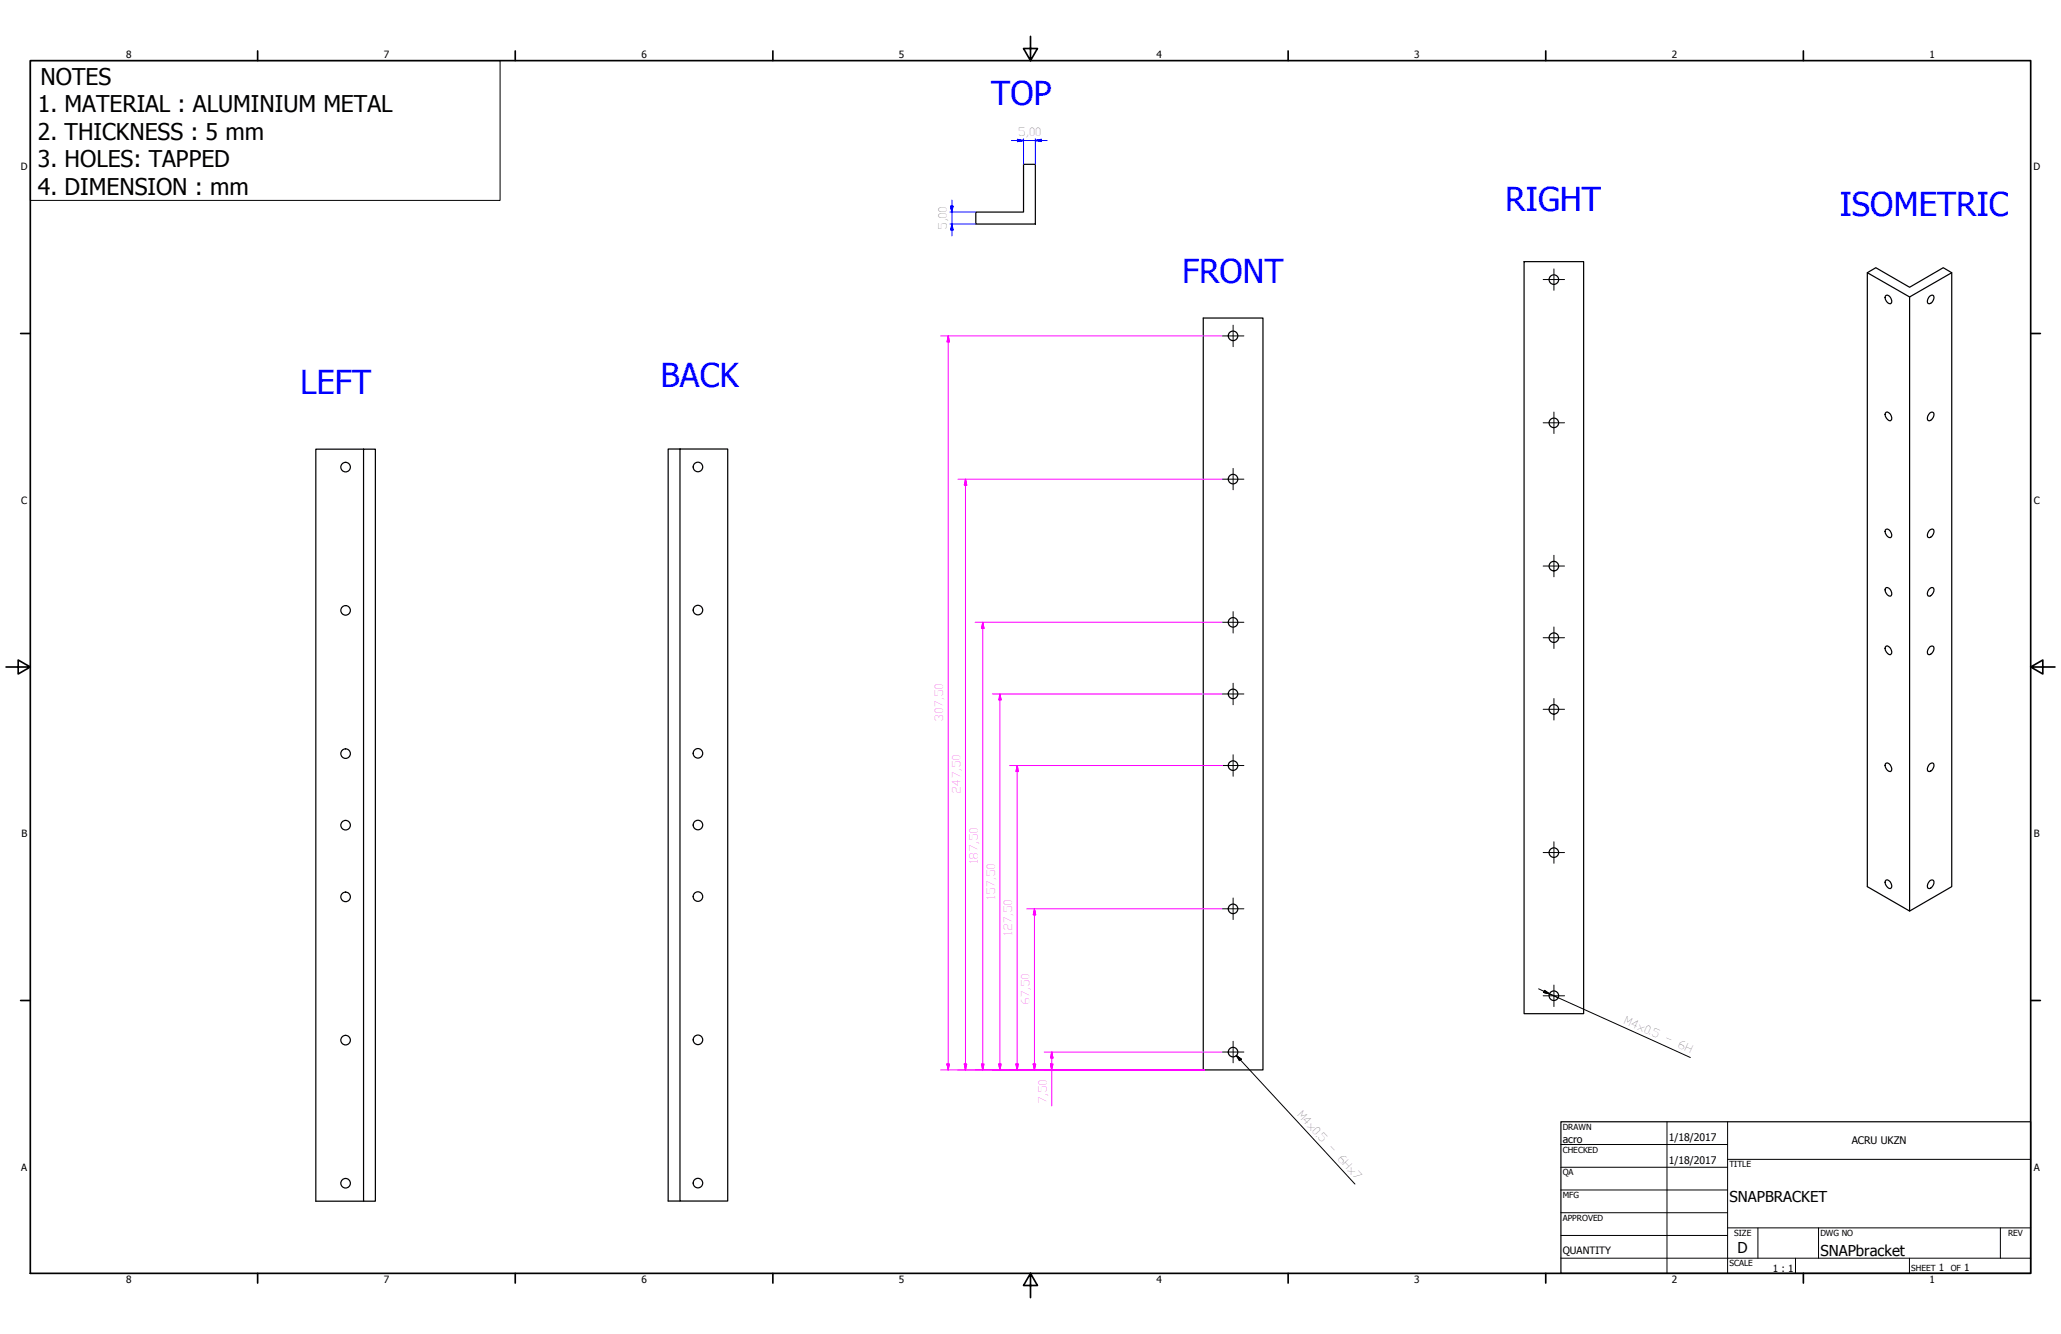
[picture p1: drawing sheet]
<svg xmlns="http://www.w3.org/2000/svg" width="864mm" height="559mm" viewBox="0 0 864 559" stroke-linecap="round" stroke-linejoin="round" font-family="sans-serif">
<!-- layer: Visible (ISO) -->
<g fill="none" stroke="#000" stroke-width=".51">
<path d="M408.9 88.8h20v-20h4.9v25.1h-24.9zM638.6 109.6h25v315h-25zM782.4 114.2l17.8 10.2M817.8 114.2l-17.6 10.2v257.2l-17.8-10.2v-257.2l3.6-2.1 14.2 8.2 14.1-8.2 3.5 2.1v257.2l-17.6 10.2M504.2 133.2h25v315h-25zM790 124l.4-.3a2.35 2.35 0 0 1 2 3.4 2.24 2.24 0 0 1-2.4-3.1zM808.7 124l1.1-.4a2.2 2.2 0 0 1 .2 2.4 2.2 2.2 0 0 1-2.1 1.1 2.28 2.28 0 0 1 .8-3.1zM790 173l.4-.3a2.35 2.35 0 0 1 2 3.3l-.4 .3a2.79 2.79 0 0 1-2-3.3zM808.7 173l1.1-.3a2.2 2.2 0 0 1 .2 2.3 2.2 2.2 0 0 1-2.1 1.1 2.37 2.37 0 0 1 .8-3.1zM152.3 188.2h5v315h-5zM152.3 188.2h-20v315h20M284.9 188.1h20v315h-20z"/>
<path d="M284.9 188.1h-4.9v315h4.9M790 222l.4-.3a2.35 2.35 0 0 1 2 3.3 2.24 2.24 0 0 1-2.4-3zM808.7 222l1.1-.4a2.2 2.2 0 0 1 .2 2.4 2.2 2.2 0 0 1-2.1 1.1 2.28 2.28 0 0 1 .8-3.1zM790 246.5l.4-.4a2.37 2.37 0 0 1 2 3.5 2.24 2.24 0 0 1-2.4-3.1zM808.7 246.5l1.1-.4a2.2 2.2 0 0 1 .2 2.4 2.2 2.2 0 0 1-2.1 1.1 2.29 2.29 0 0 1 .8-3.1zM790 271l.4-.4a2.35 2.35 0 0 1 2 3.4l-.4 .3a2.79 2.79 0 0 1-2-3.3zM808.7 271l1.1-.4a2.2 2.2 0 0 1 .2 2.4 2.2 2.2 0 0 1-2.1 1.1 2.37 2.37 0 0 1 .8-3.1zM790 320l.4-.3a2.35 2.35 0 0 1 2 3.3 2.24 2.24 0 0 1-2.4-3zM808.7 320l1.1-.4a2.2 2.2 0 0 1 .2 2.3 2.2 2.2 0 0 1-2.1 1.2 2.29 2.29 0 0 1 .8-3.1zM790 369l.4-.4a2.35 2.35 0 0 1 2 3.4l-.4 .2a2.79 2.79 0 0 1-2-3.2zM808.7 368.9l1.1-.3a2.2 2.2 0 0 1 .2 2.4 2.2 2.2 0 0 1-2.1 1.1 2.37 2.37 0 0 1 .8-3.2z"/>
<circle cx="651.1" cy="117.1" r="2"/>
<circle cx="516.7" cy="140.7" r="2"/>
<circle cx="651.1" cy="177.1" r="2"/>
<circle cx="144.8" cy="195.7" r="2"/>
<circle cx="292.4" cy="195.6" r="2"/>
<circle cx="516.7" cy="200.7" r="2"/>
<circle cx="651.1" cy="237.1" r="2"/>
<circle cx="144.8" cy="255.7" r="2"/>
<circle cx="292.4" cy="255.6" r="2"/>
<circle cx="516.7" cy="260.7" r="2"/>
<circle cx="651.1" cy="267.1" r="2"/>
<circle cx="516.7" cy="290.7" r="2"/>
<circle cx="651.1" cy="297.1" r="2"/>
<circle cx="144.8" cy="315.7" r="2"/>
<circle cx="292.4" cy="315.6" r="2"/>
<circle cx="516.7" cy="320.7" r="2"/>
<circle cx="144.8" cy="345.7" r="2"/>
<circle cx="292.4" cy="345.6" r="2"/>
<circle cx="651.1" cy="357.2" r="2"/>
<circle cx="144.8" cy="375.7" r="2"/>
<circle cx="292.4" cy="375.6" r="2"/>
<circle cx="516.7" cy="380.7" r="2"/>
<circle cx="651.1" cy="417.1" r="2"/>
<circle cx="144.8" cy="435.7" r="2"/>
<circle cx="292.4" cy="435.6" r="2"/>
<circle cx="516.7" cy="440.7" r="2"/>
<circle cx="144.8" cy="495.6" r="2"/>
<circle cx="292.4" cy="495.6" r="2"/>
</g>
<!-- layer: Border (ANSI) -->
<g fill="none" stroke="#000" stroke-width=".7">
<path d="M431.8 15.2v10.2l-2.9-5.1h5.8l-2.9 5.1M12.7 25.4h838.2v508h-838.2zM107.9 21.3v4.1M215.9 21.3v4.1M323.8 21.3v4.1M539.8 21.3v4.1M647.7 21.3v4.1M755.6 21.3v4.1M8.6 139.7h4.1M850.9 139.7h4.1M2.5 279.4h10.2l-5.1-2.9v5.8l5.1-2.9M850.9 279.4l5.1 2.9v-5.8l-5.1 2.9h10.2"/>
<path d="M8.6 419.1h4.1M850.9 419.1h4.1M107.9 533.4v4.1M215.9 533.4v4.1M323.8 533.4v4.1M431.8 533.4l2.9 5.1h-5.8l2.9-5.1v10.2M539.8 533.4v4.1M647.7 533.4v4.1M755.6 533.4v4.1"/>
</g>
<!-- layer: Title (ANSI) -->
<g fill="none" stroke="#000" stroke-width=".42">
<path d="M654 479.4h69.9M698.5 469.9v63.5M723.9 469.9v63.5M654 488.9h69.9M654 498.5h69.9M723.9 485.6h127M654 508h69.9M654 517.5h69.9M723.9 514.3h127M736.6 514.3v12.7M762 514.3v12.7M838.2 514.3v12.7"/>
<path d="M654 527h196.9M752.3 527v6.4M800.1 527v6.4"/>
</g>
<path d="M654 469.9h196.9v63.5h-196.9z" fill="none" stroke="#000" stroke-width=".51"/>
<!-- layer: Sketch Geometry (ISO) -->
<path d="M12.7 25.4h196.8v58.5h-196.8z" fill="none" stroke="#000" stroke-width=".42"/>
<!-- layer: Center Mark (ISO) -->
<g fill="none" stroke="#000" stroke-width=".42">
<path d="M646.6 117.1h9M651.1 112.6v9M516.7 136.2v9M512.2 140.7h9M646.6 177.1h9M651.1 172.6v9M516.7 196.2v9M512.2 200.7h9M646.6 237.1h9M651.1 232.6v9M516.7 256.2v9M512.2 260.7h9"/>
<path d="M646.6 267.1h9M651.1 262.6v9.1M512.2 290.7h9M516.7 286.2v9M646.6 297.1h9M651.1 292.6v9M516.7 316.2v9M512.2 320.7h9M646.6 357.1h9M651.1 352.6v9M516.7 376.2v9M512.2 380.7h9"/>
<path d="M646.6 417.1h9M651.1 412.6v9M516.7 436.2v9M512.2 440.7h9"/>
</g>
<!-- layer: Dimension (ISO) -->
<g fill="none" stroke="#f0f" stroke-width=".42">
<path d="M394.1 140.7h118.1M397.3 140.7l.5 2.5h-1zM397.3 140.7v307.5M401.4 200.7h110.8M404.6 200.7l.5 2.5h-1zM404.6 200.7v247.5M408.6 260.7h103.6M411.8 260.7l.5 2.5h-1zM411.8 260.7v187.5M415.8 290.7h96.4M419 290.7l.5 2.5h-1zM419 290.7v157.5"/>
<path d="M423 320.7h89.2M426.2 320.7l.5 2.5h-1zM426.2 320.7v127.5M430.3 380.7h81.9M433.5 380.7l.5 2.5h-1.1zM433.5 380.7v67.5M394.1 448.2h110.6M396.8 445.7h1l-.5 2.5zM404.1 445.7h1l-.5 2.5zM411.3 445.7h1l-.5 2.5zM418.5 445.7h1l-.5 2.5zM425.7 445.7h1l-.5 2.5z"/>
<path d="M432.9 445.7h1.1l-.5 2.5zM437.5 440.7h74.7M440.2 445.7h1l-.5 2.5zM440.7 440.7l.5 2.5h-1zM440.7 440.7v22.5"/>
</g>
<g fill="#f0f" stroke="#f0f" stroke-width=".42">
<path d="M440.2 445.7l.5 2.5z"/>
<path d="M440.2 445.7h1l-.5 2.5z"/>
<path d="M440.7 440.7l.5 2.5z"/>
<path d="M440.7 440.7l.5 2.5h-1z"/>
<path d="M432.9 445.7l.6 2.5z"/>
<path d="M432.9 445.7h1.1l-.5 2.5z"/>
<path d="M433.5 380.7l.5 2.5z"/>
<path d="M433.5 380.7l.5 2.5h-1.1z"/>
<path d="M425.7 445.7l.5 2.5z"/>
<path d="M425.7 445.7h1l-.5 2.5z"/>
<path d="M426.2 320.7l.5 2.5z"/>
<path d="M426.2 320.7l.5 2.5h-1z"/>
<path d="M418.5 445.7l.5 2.5z"/>
<path d="M418.5 445.7h1l-.5 2.5z"/>
<path d="M419 290.7l.5 2.5z"/>
<path d="M419 290.7l.5 2.5h-1z"/>
<path d="M411.3 445.7l.5 2.5z"/>
<path d="M411.3 445.7h1l-.5 2.5z"/>
<path d="M411.8 260.7l.5 2.5z"/>
<path d="M411.8 260.7l.5 2.5h-1z"/>
<path d="M404.1 445.7l.5 2.5z"/>
<path d="M404.1 445.7h1l-.5 2.5z"/>
<path d="M404.6 200.7l.5 2.5z"/>
<path d="M404.6 200.7l.5 2.5h-1z"/>
<path d="M396.8 445.7l.5 2.5z"/>
<path d="M396.8 445.7h1l-.5 2.5z"/>
<path d="M397.3 140.7l.5 2.5z"/>
<path d="M397.3 140.7l.5 2.5h-1z"/>
</g>
<!-- layer: Symbol (ISO) -->
<path d="M644.7 414.2l4.6 2.1M647.2 414.8l2.1 1.5-2.5-.6zM649.3 416.3l59 26.7M649.3 416.3l3.6 1.7M518 442.2l2.1 1.5-.7 .6zM518 442.2l49.8 53.8" fill="none" stroke="#000" stroke-width=".42"/>
<path d="M646.8 415.7l2.5 .6zM647.2 414.8l2.1 1.5-2.5-.6zM518 442.2l2.1 1.5zM518 442.2l2.1 1.5-.7 .6z" fill="#000" stroke="#000" stroke-width=".42"/>
<!-- layer: Dimension (ISO) -->
<path d="M423.9 58.9h14.9M426.3 58.4l2.6 .5-2.6 .4zM428.9 58.1v10.7M433.8 58.9l2.6-.5v.9zM433.8 58.1v10.7M398.1 88.8h10.8M398.1 93.9h10.8M398.3 86.4h1.1l-.6 2.4zM398.8 93.9l.6 2.4h-1.1zM398.8 83.8v15" fill="none" stroke="#00f" stroke-width=".42"/>
<g fill="#00f" stroke="#00f" stroke-width=".42">
<path d="M433.8 58.9l2.6-.5z"/>
<path d="M433.8 58.9l2.6-.5v.9z"/>
<path d="M426.3 59.3l2.6-.4z"/>
<path d="M426.3 58.4l2.6 .5-2.6 .4z"/>
<path d="M398.8 93.9l.6 2.4z"/>
<path d="M398.8 93.9l.6 2.4h-1.1z"/>
<path d="M398.3 86.4l.5 2.4z"/>
<path d="M398.3 86.4h1.1l-.6 2.4z"/>
</g>
<g font-size="13.8" fill="#00f">
<text x="415.3" y="44.1">TOP</text>
<text x="630.7" y="88.5">RIGHT</text>
<text x="770.9" y="90.4">ISOMETRIC</text>
<text x="495.3" y="118.7">FRONT</text>
<text x="276.8" y="162">BACK</text>
<text x="125.8" y="165">LEFT</text>
</g>
<g font-size="9.7">
<text x="17" y="35.4">NOTES</text>
<text x="15.9" y="47.1">1. MATERIAL : ALUMINIUM METAL</text>
<text x="15.9" y="58.6">2. THICKNESS : 5 mm</text>
<text x="15.9" y="70.1">3. HOLES: TAPPED</text>
<text x="15.9" y="81.7">4. DIMENSION : mm</text>
</g>
<g font-size="6.3">
<text x="724.7" y="503.4">SNAPBRACKET</text>
<text x="728.1" y="524.9">D</text>
<text x="762.8" y="526.2">SNAPbracket</text>
</g>
<g font-size="4.8" fill="#800000">
<text x="426.5" y="56.8">5,00</text>
<text x="396.8" y="96.1" transform="rotate(-90 396.8 96.1)">5,00</text>
<text x="680" y="428.5" transform="rotate(24 680 428.5)">M4x0.5 - 6H</text>
<text x="543.2" y="467.1" transform="rotate(47 543.2 467.1)">M4x0.5 - 6Hx7</text>
</g>
<g font-size="4.8" fill="#f0f">
<text x="395.2" y="302.3" transform="rotate(-90 395.2 302.3)">307,50</text>
<text x="402.5" y="332.5" transform="rotate(-90 402.5 332.5)">247,50</text>
<text x="409.7" y="362.1" transform="rotate(-90 409.7 362.1)">187,50</text>
<text x="416.9" y="377.1" transform="rotate(-90 416.9 377.1)">157,50</text>
<text x="424.2" y="392" transform="rotate(-90 424.2 392)">127,50</text>
<text x="431.4" y="421.1" transform="rotate(-90 431.4 421.1)">67,50</text>
<text x="438.7" y="462.5" transform="rotate(-90 438.7 462.5)">7,50</text>
</g>
<g font-size="4.4">
<text x="654.8" y="478.6">acro</text>
<text x="699.3" y="478">1/18/2017</text>
<text x="775.9" y="479.4">ACRU UKZN</text>
<text x="699.3" y="487.5">1/18/2017</text>
</g>
<text font-size="4.3" x="654.8" y="525.1">QUANTITY</text>
<g font-size="4.2">
<text x="52.8" y="24.4">8</text>
<text x="160.8" y="24.4">7</text>
<text x="268.7" y="24.4">6</text>
<text x="376.7" y="24.4">5</text>
<text x="484.6" y="24.4">4</text>
<text x="592.6" y="24.4">3</text>
<text x="700.5" y="24.4">2</text>
<text x="808.5" y="24.4">1</text>
<text x="8.8" y="71.4">D</text>
<text x="852" y="71.4">D</text>
<text x="8.9" y="211.1">C</text>
<text x="852.2" y="211.1">C</text>
<text x="9" y="350.8">B</text>
<text x="852.2" y="350.8">B</text>
<text x="8.9" y="490.5">A</text>
<text x="852.2" y="490.5">A</text>
<text x="742.9" y="532.6">1 : 1</text>
<text x="812.4" y="532.6">1</text>
<text x="823" y="532.6">1</text>
<text x="52.8" y="537.5">8</text>
<text x="160.8" y="537.5">7</text>
<text x="268.7" y="537.5">6</text>
<text x="376.7" y="537.5">5</text>
<text x="484.6" y="537.5">4</text>
<text x="592.6" y="537.5">3</text>
<text x="700.5" y="537.5">2</text>
<text x="808.5" y="537.5">1</text>
</g>
<g font-size="3.5">
<text x="654.8" y="473.2">DRAWN</text>
<text x="654.8" y="482.8">CHECKED</text>
<text x="724.7" y="488.9">TITLE</text>
<text x="654.8" y="492.3">QA</text>
<text x="654.8" y="501.8">MFG</text>
<text x="654.8" y="511.4">APPROVED</text>
<text x="726.7" y="517.7">SIZE</text>
<text x="762.8" y="517.7">DWG NO</text>
<text x="841.4" y="517.7">REV</text>
<text x="724.7" y="530.4">SCALE</text>
<text x="800.9" y="532.6">SHEET</text>
<text x="817.4" y="532.6">OF</text>
</g>
</svg>
